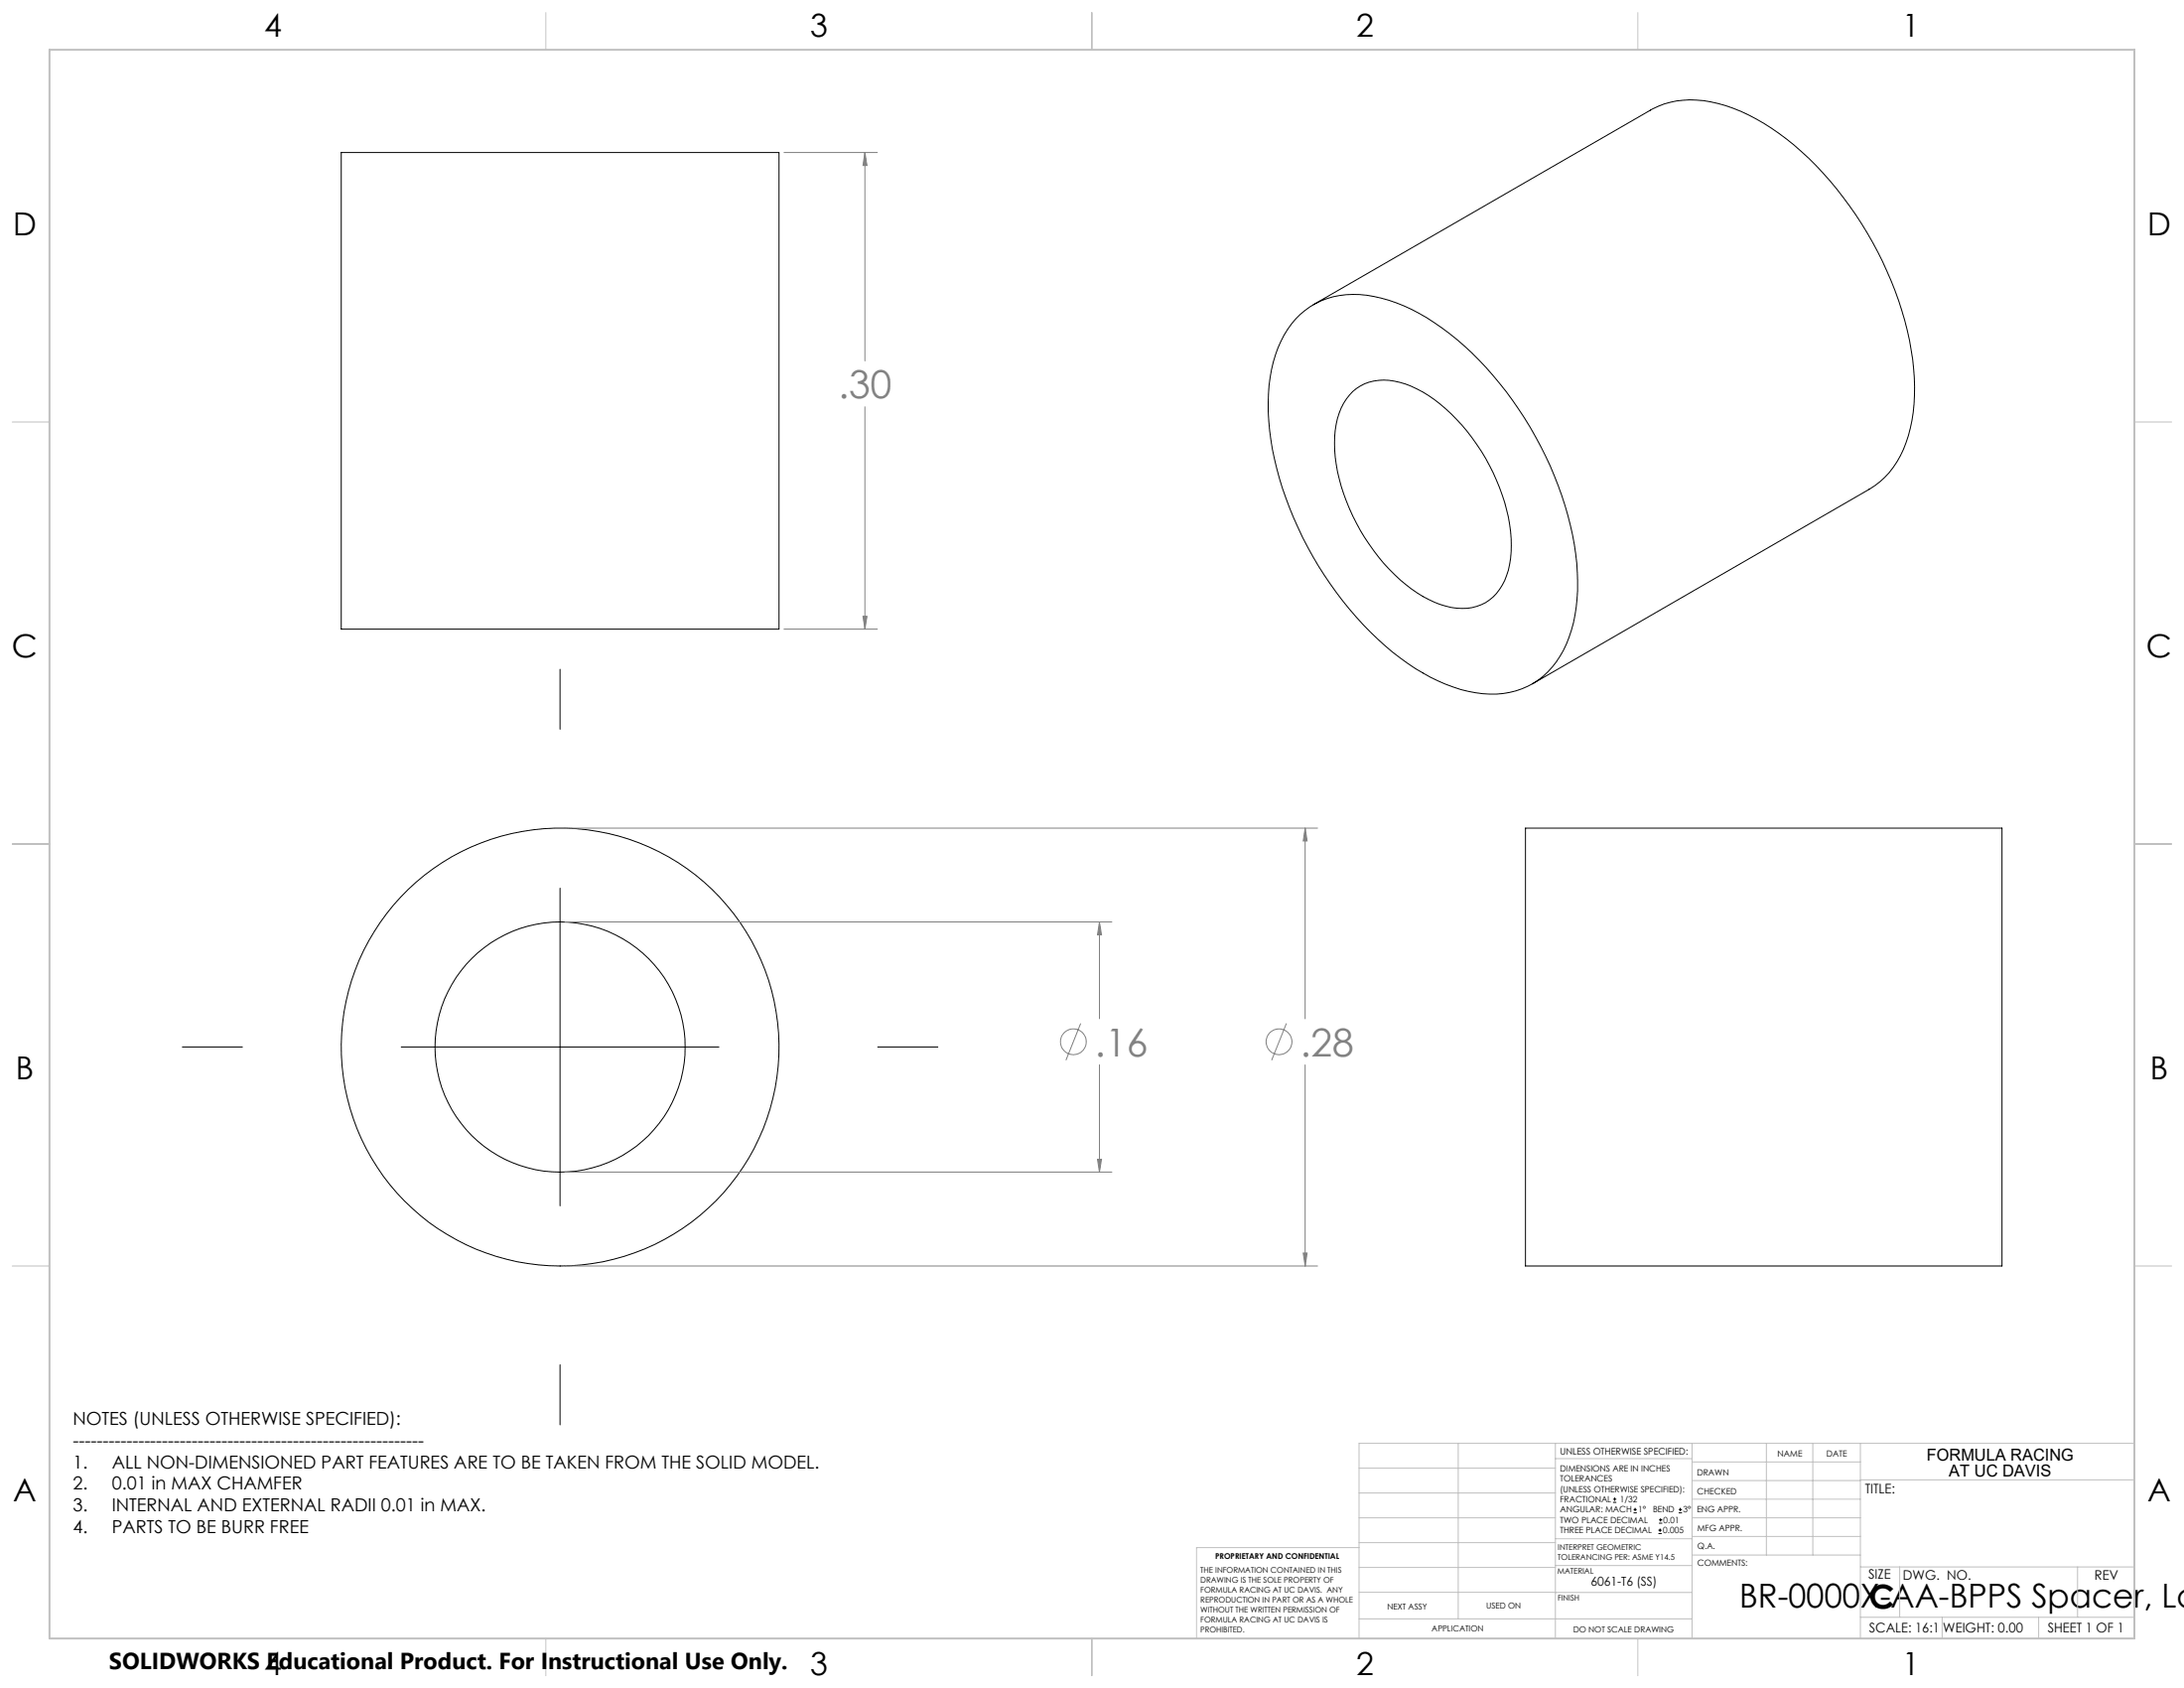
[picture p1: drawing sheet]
<svg xmlns="http://www.w3.org/2000/svg" width="559mm" height="432mm" viewBox="0 0 559 432" stroke-linecap="round" stroke-linejoin="round" font-family="sans-serif">
<g fill="none" stroke="#000" stroke-width=".25">
<path d="M87.3 39h112v121.9h-112zM336.1 77.9l86.2-49.7a23.6 23.6 0 0 1 19.2-1.2 59.4 59.4 0 0 1 24.9 17.3 91.3 91.3 0 0 1 23 47.6 44.9 44.9 0 0 1-2.4 23.1 21 21 0 0 1-8.7 10.2l-86.2 49.7M331.5 81.6a20.6 20.6 0 0 1 20-5.8 50 50 0 0 1 23.2 12.7 91.8 91.8 0 0 1 28.5 53.2 44.9 44.9 0 0 1-2.4 23 20.3 20.3 0 0 1-23.3 12.5 47.9 47.9 0 0 1-23.1-12 91 91 0 0 1-29.6-55.2 42.2 42.2 0 0 1 2.9-22.7 23.6 23.6 0 0 1 3.8-5.7zM346.1 100.2a12.5 12.5 0 0 1 12.1-2.4 33.3 33.3 0 0 1 15.9 11 51.3 51.3 0 0 1 12.5 29 19.4 19.4 0 0 1-3.7 14 12.1 12.1 0 0 1-13 3.2 35.2 35.2 0 0 1-17.2-12.5 50.9 50.9 0 0 1-11.2-27.4 19.3 19.3 0 0 1 3.8-14zM143.3 171.2v15.3M390.3 211.8h121.9v112h-121.9zM143.3 227.2v81.3M46.7 267.8h15.3M102.7 267.8h81.2M224.6 267.8h15.4M143.3 349.1v15.4M412.7 384.3h.9"/>
<path d="M412.7 383.5h.9M413.1 383.1v.8M418 387h.8M418 386.2h.8M418.4 385.7v.9M424.3 392.3h.9M424.3 391.4h.9M424.5 389.6h.8M424.5 388.8h.8M424.7 391v.9M424.9 388.4v.8M429.5 387h.9"/>
<path d="M429.5 386.2h.9M429.9 385.7v.9"/>
<circle cx="143.3" cy="267.8" r="32"/>
<circle cx="143.3" cy="267.9" r="56"/>
</g>
<g fill="none" stroke="#808080" stroke-width=".25">
<path d="M200.6 39h23.9M221.3 39l.5 3.3h-1zM221.3 39v53.3M221.3 104.1v56.8M220.8 157.7h1l-.5 3.2zM200.6 160.9h23.9M144.6 211.8h192.5M333.9 211.8l.5 3.3h-1zM333.9 211.8v48.8M144.6 235.8h139.9M281.3 235.8l.5 3.3h-1zM281.3 235.8v24.8"/>
<path d="M276.5 261.8l-3.8 9.4M281.3 272.4v27.4M329.1 261.8l-3.7 9.4M333.9 272.4v51.4M144.6 299.8h139.9M280.8 296.5h1l-.5 3.3zM144.6 323.8h192.5M333.4 320.5h1l-.5 3.3z"/>
<circle cx="274.6" cy="266.5" r="3.3"/>
<circle cx="327.3" cy="266.5" r="3.3"/>
</g>
<g fill="none" stroke="#c0c0c0" stroke-width=".25">
<path d="M139.7 3.2v9.5M279.4 3.2v9.5M419.1 3.2v9.5M3.1 107.9h9.6M546.1 107.9h9.5M3.1 215.9h9.6M546.1 215.9h9.5M3.1 323.8h9.6M546.1 323.8h9.5M347.7 375.6h50.3M373.1 369.2v44.9M398 369.2v49.9"/>
<path d="M398 373.1h34.9M432.9 369.2v49.9M432.9 378.7h43.1M432.9 374h43.1M451.9 369.2v28.6M463.8 369.2v28.6M476 369.2v49.9M476 378.6h70.1M546.1 369.2h-198.4v49.9M347.7 394.6h50.3M347.7 388.3h50.3M347.7 381.9h50.3"/>
<path d="M347.7 395.9h-41.6v23.2M398 393.6h35M432.9 383.5h43.1M432.9 388.3h43.1M432.9 393h43.1M433 397.8h43M139.7 419.1v9.6M279.4 419.1v9.6M347.7 414.1h85.2M347.7 401h50.3M347.7 407.3h50.3M398 407.4h34.9"/>
<path d="M398 400.5h35M419.1 419.1v9.6M476 413.7h70.1M476 400.8h70.1M486.1 400.8v12.9M496.9 413.7v5.4M521.6 413.7v5.4M531.6 400.8v12.9"/>
</g>
<path d="M12.7 12.7h533.4v406.4h-533.4z" fill="none" stroke="#c0c0c0" stroke-width=".5"/>
<path d="M333.9 211.8l.5 3.3h-1zM333.4 320.5h1l-.5 3.3zM281.3 235.8l.5 3.3h-1zM280.8 296.5h1l-.5 3.3zM220.8 157.7h1l-.5 3.2zM221.3 39l.5 3.3h-1z" fill="#808080"/>
<g font-size="9.9" fill="#808080">
<text x="214.5" y="101.9">.30</text>
<text x="280.1" y="270.2">.16</text>
<text x="332.7" y="270.2">.28</text>
</g>
<g font-size="8.5">
<text x="445.1" y="411.3">BR-0000X-AA-BPPS Spacer, Lo</text>
<text x="478.3" y="411.4">C</text>
</g>
<g font-size="8.1">
<text x="67.6" y="9.3">4</text>
<text x="207.3" y="9.3">3</text>
<text x="347" y="9.3">2</text>
<text x="486.7" y="9.3">1</text>
<text x="3.3" y="60.1">D</text>
<text x="549.4" y="60.1">D</text>
<text x="3" y="168">C</text>
<text x="549.1" y="168">C</text>
<text x="4" y="276">B</text>
<text x="550.1" y="276">B</text>
<text x="3.3" y="383.9">A</text>
<text x="549.4" y="383.9">A</text>
<text x="67.6" y="428.4">4</text>
<text x="207.3" y="428.4">3</text>
<text x="347" y="428.4">2</text>
<text x="486.7" y="428.4">1</text>
</g>
<text font-size="5.9" x="27.9" y="427">SOLIDWORKS Educational Product. For Instructional Use Only.</text>
<g font-size="4.6">
<text x="18.6" y="364.4">NOTES (UNLESS OTHERWISE SPECIFIED):</text>
<text x="18.6" y="370">-----------------------------------------------------------</text>
<text x="18.6" y="375.5">1.</text>
<text x="28.7" y="375.5">ALL NON-DIMENSIONED PART FEATURES ARE TO BE TAKEN FROM THE SOLID MODEL.</text>
<text x="18.6" y="381.1">2.</text>
<text x="28.7" y="381.1">0.01 in MAX CHAMFER</text>
<text x="18.6" y="386.7">3.</text>
<text x="28.7" y="386.7">INTERNAL AND EXTERNAL RADII 0.01 in MAX.</text>
<text x="18.6" y="392.3">4.</text>
<text x="28.7" y="392.3">PARTS TO BE BURR FREE</text>
</g>
<g font-size="4.2">
<text x="493" y="373.5">FORMULA RACING</text>
<text x="498.7" y="377.8">AT UC DAVIS</text>
</g>
<g font-size="3.4">
<text x="477.2" y="381.9">TITLE:</text>
<text x="478.1" y="404">SIZE</text>
<text x="486.9" y="404">DWG. NO.</text>
<text x="535.9" y="404.1">REV</text>
<text x="478.2" y="417.6">SCALE: 16:1</text>
<text x="497.1" y="417.7">WEIGHT: 0.00</text>
<text x="523.9" y="417.6">SHEET 1 OF 1</text>
</g>
<text font-size="3.2" x="407" y="405.7">6061-T6 (SS)</text>
<text font-size="2.4" x="399.2" y="372.1">UNLESS OTHERWISE SPECIFIED:</text>
<g font-size="2.2">
<text x="399.2" y="376.4">DIMENSIONS ARE IN INCHES</text>
<text x="434.2" y="377.3">DRAWN</text>
<text x="454.8" y="372.5">NAME</text>
<text x="467.3" y="372.6">DATE</text>
<text x="399.2" y="379">TOLERANCES</text>
<text x="399.2" y="381.7">(UNLESS OTHERWISE SPECIFIED):</text>
<text x="434.3" y="382.2">CHECKED</text>
<text x="399.2" y="389.6">TWO PLACE DECIMAL</text>
<text x="399.2" y="384.3">FRACTIONAL</text>
<text x="399.2" y="387">ANGULAR: MACH</text>
<text x="414.5" y="384.3">1/32</text>
<text x="419.1" y="387">1°</text>
<text x="422.9" y="387">BEND</text>
<text x="425.6" y="389.6">0.01</text>
<text x="430.6" y="387">3°</text>
<text x="434.2" y="386.9">ENG APPR.</text>
<text x="399.2" y="392.3">THREE PLACE DECIMAL</text>
<text x="425.5" y="392.3">0.005</text>
<text x="434.3" y="391.6">MFG APPR.</text>
<text x="434.3" y="396.3">Q.A.</text>
<text x="434.3" y="400.5">COMMENTS:</text>
</g>
<g font-size="2.1">
<text x="354.9" y="411.6">NEXT ASSY</text>
<text x="380.3" y="411.6">USED ON</text>
<text x="366.3" y="417.4">APPLICATION</text>
<text x="402.5" y="417.5">DO NOT SCALE DRAWING</text>
</g>
<g font-size="2">
<text x="310.9" y="398.8">PROPRIETARY AND CONFIDENTIAL</text>
<text x="398.6" y="396.5">INTERPRET GEOMETRIC</text>
<text x="398.6" y="399">TOLERANCING PER: ASME Y14.5</text>
<text x="307.2" y="402.4">THE INFORMATION CONTAINED IN THIS</text>
<text x="307.2" y="404.9">DRAWING IS THE SOLE PROPERTY OF</text>
<text x="307.2" y="407.5">FORMULA RACING AT UC DAVIS. ANY</text>
<text x="398.5" y="402.6">MATERIAL</text>
<text x="307.2" y="410">REPRODUCTION IN PART OR AS A WHOLE</text>
<text x="307.2" y="412.5">WITHOUT THE WRITTEN PERMISSION OF</text>
<text x="398.5" y="409.4">FINISH</text>
<text x="307.2" y="415">FORMULA RACING AT UC DAVIS IS</text>
<text x="307.2" y="417.6">PROHIBITED.</text>
</g>
</svg>
